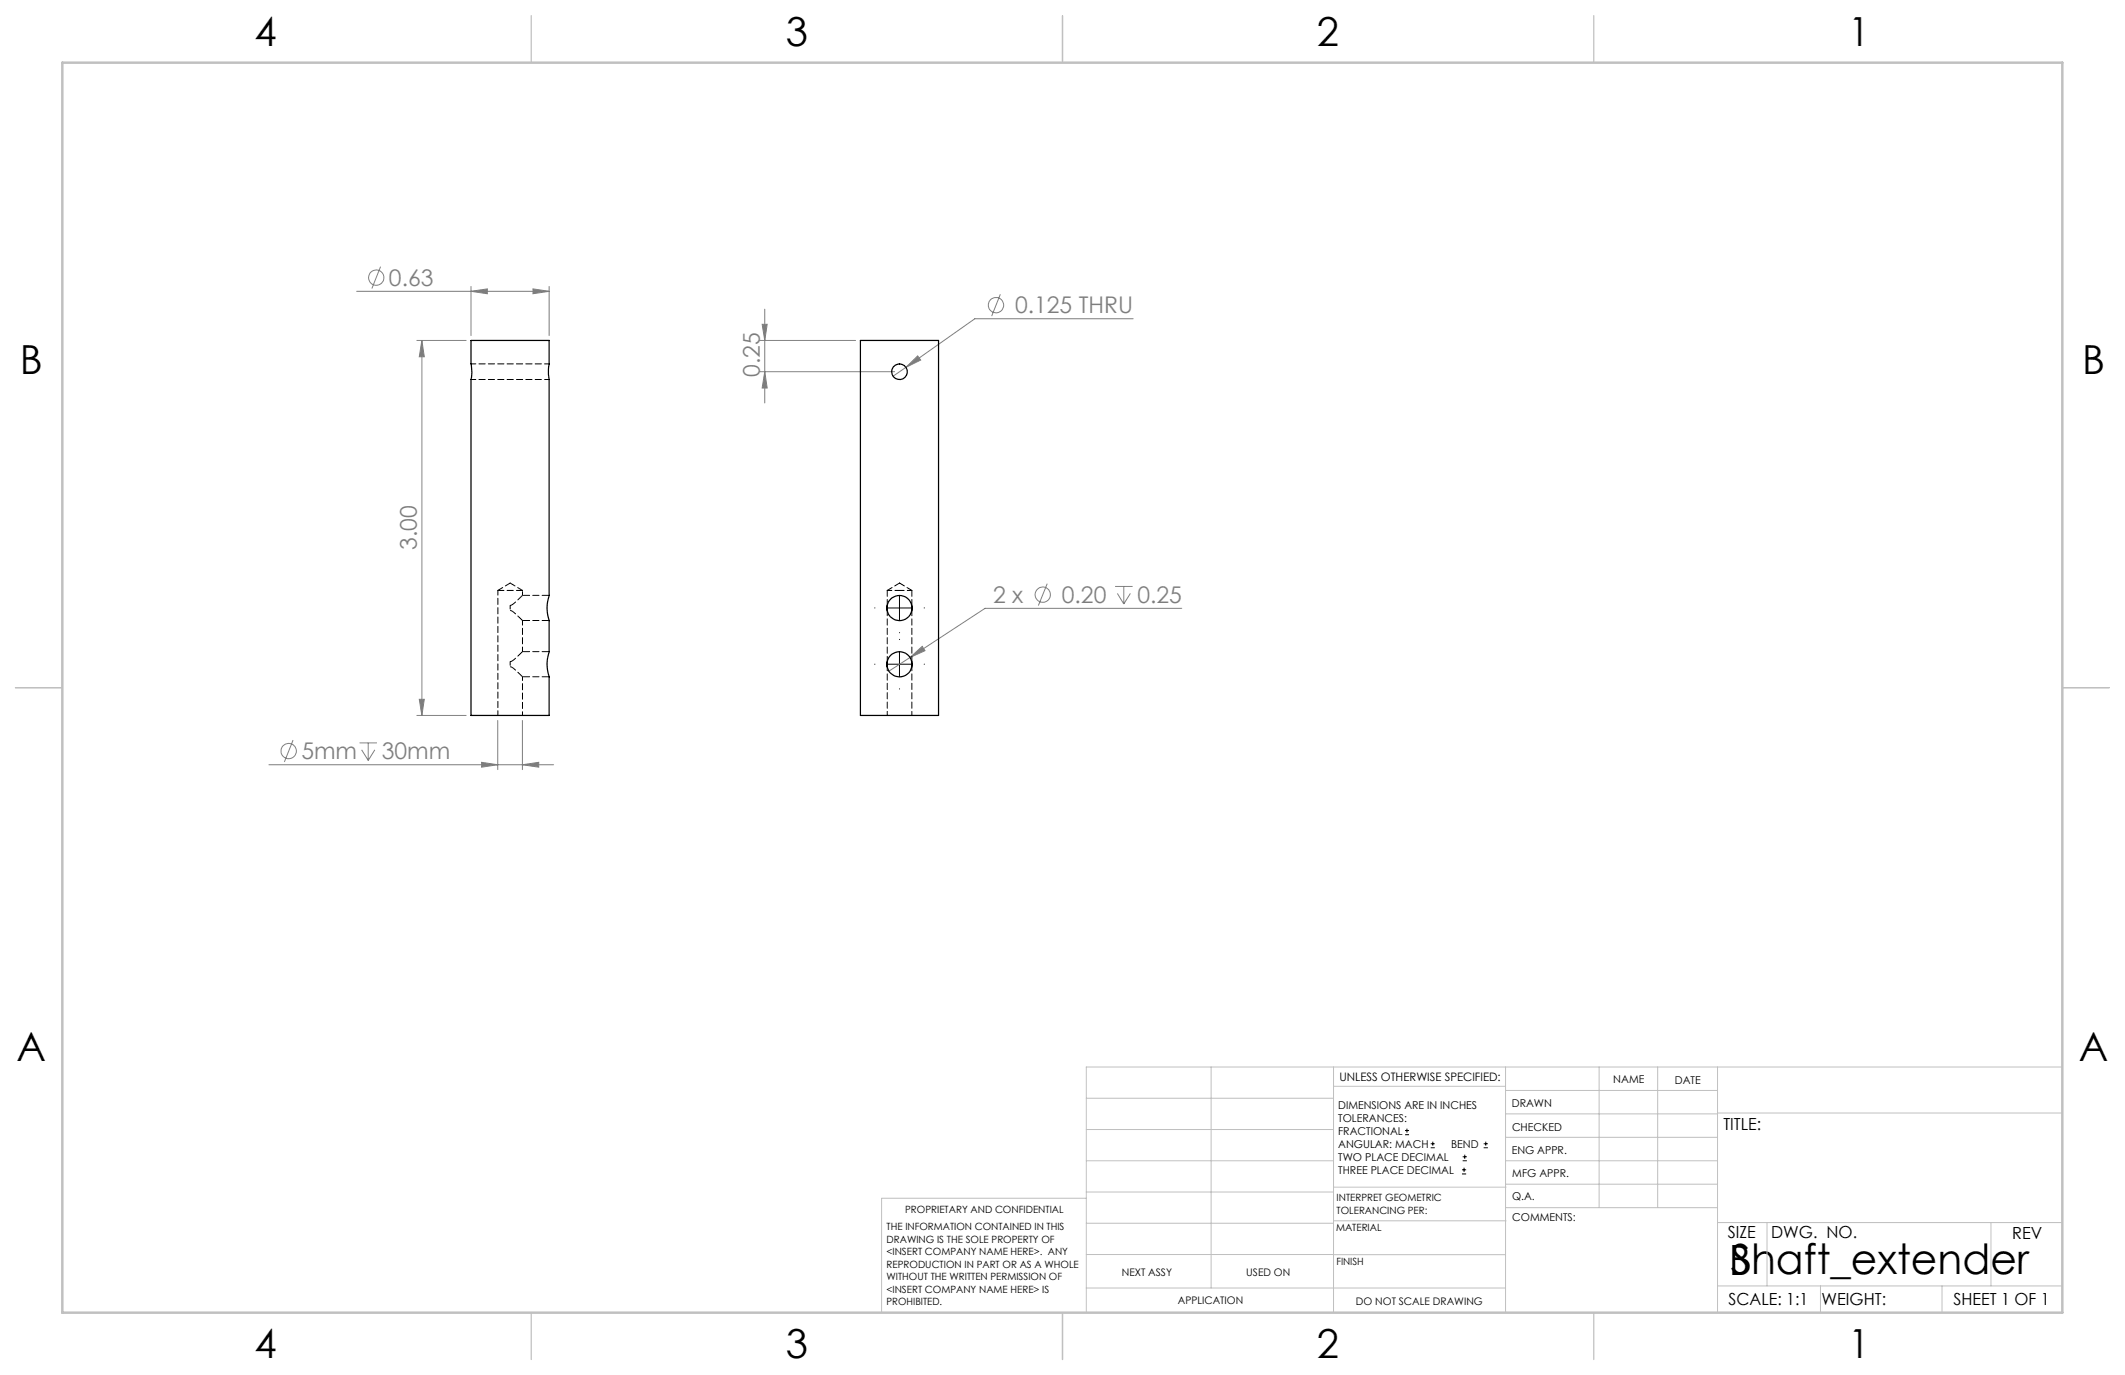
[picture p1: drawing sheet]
<svg xmlns="http://www.w3.org/2000/svg" width="432mm" height="279mm" viewBox="0 0 432 279" stroke-linecap="round" stroke-linejoin="round" font-family="sans-serif">
<g fill="none" stroke="#808080" stroke-width=".2">
<path d="M72.5 59.2h39.1M77.3 54.2l-1.7 4.4M95.7 59.2l3.3-.5v1zM95.7 58.2v10M108.3 58.7l3.3 .5-3.3 .5zM111.6 58.2v10M203.3 59.8l-1.8 4.4M84.7 69.2h10M85.7 69.2l.5 3.3h-1zM85.7 69.2v76.2M154.4 75.5h27.4M154.4 69.2h19.4"/>
<path d="M154.9 65.9h1l-.5 3.3zM155.4 62.8v19.1M155.4 75.5l.5 3.3h-1zM184.1 74.6l2.4-2.3 .6 .9zM184.1 74.6l-2.6 1.8M230.3 64.8h-32.2l-14 9.8M212.8 118.6l-1.8 4.4M226.6 119.2h3.6M228.4 119.2v3.5M184.9 133.6l2.5-2.3 .6 .9zM184.9 133.6l-4.3 2.8M227 120.6l1.4 2.1"/>
<path d="M229.7 120.6l-1.3 2.1M240.1 123.6h-39.9l-15.3 10M54.6 155.4h57.9M59.5 150.4l-1.7 4.4M73.1 151h3.5M73.5 152.4l1.3 2.1M74.8 151v3.5M76.2 152.4l-1.4 2.1M84.7 145.4h10M85.2 142.1h1l-.5 3.3zM97.9 154.9l3.2 .5-3.2 .5zM101.1 146.4v10"/>
<path d="M106.2 155.4l3.3-.5v1zM106.2 146.4v10"/>
<circle cx="76.4" cy="56.4" r="1.56"/>
<circle cx="202.4" cy="62" r="1.55"/>
<circle cx="211.9" cy="120.8" r="1.55"/>
<circle cx="58.7" cy="152.6" r="1.56"/>
</g>
<g fill="none" stroke="#000" stroke-width=".2">
<path d="M180.3 135h5M180.3 123.5h5M182.8 121v5M182.8 132.5v5M285.5 230.6h.8M285.5 229.7h.8M285.9 229.3v.9M290.7 233.2h.8M290.7 232.4h.8M291.1 232v.8M297.1 238.5h.8M297.1 237.7h.8"/>
<path d="M297.2 235.9h.9M297.2 235.1h.9M297.5 237.3v.8M297.6 234.6v.9M301.5 233.2h.8M301.5 232.4h.8M301.9 232v.8"/>
</g>
<path d="M182.8 118.5h.1M177.8 135h-.1M177.8 123.5h-.1M182.8 130v-.1M182.8 140h.1M182.8 128.5v.1M187.8 135h.1M187.8 123.5h.1" fill="none" stroke="#000" stroke-width=".2" stroke-dasharray="15.2 1.3 1.3 1.3"/>
<g fill="none" stroke="#c0c0c0" stroke-width=".2">
<path d="M246.1 216.8v44.9M271 216.8v49.9M305.9 216.8v49.9M324.9 216.8v28.6M336.8 216.8v28.6M349 216.8v49.9M419.1 216.8h-198.4v49.9M220.7 235.9h50.3M220.7 229.5h50.3M220.7 223.2h50.3M271 220.7h34.9M305.9 231.1h43.1"/>
<path d="M305.9 226.3h43.1M305.9 221.6h43.1M305.9 235.9h43.1M349 226.2h70.1M220.7 248.6h50.3M220.7 242.2h50.3M220.7 254.9h50.3M220.7 243.5h-41.6v23.2M271 255h34.9M271 248.1h35M271 241.2h35M305.9 240.6h43.1"/>
<path d="M306 245.4h43M349 248.4h70.1M359.1 248.4v12.9M404.6 248.4v12.9M220.7 261.7h85.2M349 261.3h70.1M369.9 261.3v5.4M394.6 261.3v5.4"/>
</g>
<path d="M108 3.2v9.5M215.9 3.2v9.5M323.8 3.2v9.5M3.1 139.7h9.6M419.1 139.7h9.5M108 266.7v9.6M215.9 266.7v9.6M323.8 266.7v9.6" fill="none" stroke="#c0c0c0" stroke-width=".25"/>
<path d="M12.7 12.7h406.4v254h-406.4z" fill="none" stroke="#c0c0c0" stroke-width=".5"/>
<g fill="#808080">
<path d="M184.1 74.6l3-1.4-.6-.9zM184.9 133.6l3.1-1.4-.6-.9zM95.7 59.2l3.3-.5v1zM108.3 58.7l3.3 .5-3.3 .5zM97.9 154.9l3.2 .5-3.2 .5zM106.2 155.4l3.3-.5v1z"/>
<path d="M155.4 75.5l.5 3.3h-1zM154.9 65.9h1l-.5 3.3z"/>
<path d="M85.7 69.2l.5 3.3h-1zM85.2 142.1h1l-.5 3.3z"/>
</g>
<g fill="none" stroke="#000" stroke-width=".25">
<path d="M95.7 69.2h15.9v4.8l-.2 1.1 .2 2v43.9a7.9 7.9 0 0 0 0 5.1v6.3a7.9 7.9 0 0 0 0 5.1v7.9h-15.9v-68.3a7.1 7.1 0 0 0 0-3.2zM174.8 69.2h15.9v76.2h-15.9zM180.3 123v1.1M180.3 134.5v1M185.3 123v1.1M185.3 134.5v1"/>
<circle cx="182.8" cy="75.5" r="1.6"/>
<circle cx="182.8" cy="135" r="2.55"/>
<circle cx="182.8" cy="123.6" r="2.55"/>
</g>
<path d="M95.7 77.1h15.9M111.6 73.9h-15.9M101.2 120v25.4M182.8 120h-2.5M185.3 120h-2.5M106.2 132.4v-6.3" fill="none" stroke="#000" stroke-width=".2" stroke-dasharray="1.3 .6" stroke-dashoffset=".3"/>
<path d="M103.7 118.5l-2.5 1.5M106.2 120l-2.5-1.5M180.3 120v3M182.8 118.5l-2.5 1.5M185.3 120l-2.5-1.5M185.3 123v-3" fill="none" stroke="#000" stroke-width=".2" stroke-dasharray="1.3 .6" stroke-dashoffset=".1"/>
<path d="M180.3 124v10.4M185.3 134.4v-10.4" fill="none" stroke="#000" stroke-width=".2" stroke-dasharray="1.3 .6" stroke-dashoffset=".2"/>
<path d="M180.3 135.5v9.9M185.3 145.4v-9.9" fill="none" stroke="#000" stroke-width=".2" stroke-dasharray="1.3 .6" stroke-dashoffset=".4"/>
<path d="M106.2 120h-5M103.7 124l.7 .4 1.8 1.7M103.7 135.5l.7 .4 1.8 1.6M106.2 121l-1.8 1.7-.7 .3M106.2 132.4l-1.8 1.7-.7 .3" fill="none" stroke="#000" stroke-width=".2" stroke-dasharray="1.3 .6"/>
<path d="M103.7 123v1M103.7 134.4v1.1M106.2 121v-1M106.2 145.4v-7.9" fill="none" stroke="#000" stroke-width=".2" stroke-dasharray="1.3 .6" stroke-dashoffset=".5"/>
<path d="M106.2 126.1h5.4M106.2 137.5h5.4M111.6 121h-5.4M111.6 132.4h-5.4" fill="none" stroke="#000" stroke-width=".2" stroke-dasharray="1.3 .6" stroke-dashoffset="-.2"/>
<g font-size="8.5">
<text x="351.3" y="259">B</text>
<text x="351.7" y="258.9">Shaft_extender</text>
</g>
<g font-size="8.1">
<text x="51.7" y="9.3">4</text>
<text x="159.7" y="9.3">3</text>
<text x="267.6" y="9.3">2</text>
<text x="375.6" y="9.3">1</text>
<text x="4" y="76">B</text>
<text x="423.1" y="76">B</text>
<text x="3.3" y="215.7">A</text>
<text x="422.4" y="215.7">A</text>
<text x="51.7" y="276">4</text>
<text x="159.7" y="276">3</text>
<text x="267.6" y="276">2</text>
<text x="375.6" y="276">1</text>
</g>
<g font-size="4.7" fill="#808080">
<text x="79" y="58.1">0.63</text>
<text x="206.3" y="63.7">0.125 THRU</text>
<text x="154.4" y="76.6" transform="rotate(-90 154.4 76.6)">0.25</text>
<text x="84.7" y="111.8" transform="rotate(-90 84.7 111.8)">3.00</text>
<text x="201.8" y="122.5">2 x</text>
<text x="215.8" y="122.5">0.20</text>
<text x="231.1" y="122.5">0.25</text>
<text x="61.2" y="154.3">5mm</text>
<text x="77.6" y="154.3">30mm</text>
</g>
<g font-size="3.4">
<text x="350.2" y="229.5">TITLE:</text>
<text x="351.1" y="251.6">SIZE</text>
<text x="359.9" y="251.6">DWG. NO.</text>
<text x="408.9" y="251.7">REV</text>
<text x="351.2" y="265.2">SCALE: 1:1</text>
<text x="370.1" y="265.3">WEIGHT:</text>
<text x="396.9" y="265.2">SHEET 1 OF 1</text>
</g>
<text font-size="2.4" x="272.2" y="219.7">UNLESS OTHERWISE SPECIFIED:</text>
<g font-size="2.2">
<text x="327.8" y="220.1">NAME</text>
<text x="340.3" y="220.2">DATE</text>
<text x="271.9" y="225.3">DIMENSIONS ARE IN INCHES</text>
<text x="271.9" y="227.9">TOLERANCES:</text>
<text x="307.2" y="224.9">DRAWN</text>
<text x="271.9" y="230.6">FRACTIONAL</text>
<text x="271.9" y="233.2">ANGULAR: MACH</text>
<text x="294.9" y="233.2">BEND</text>
<text x="307.3" y="229.8">CHECKED</text>
<text x="271.9" y="235.9">TWO PLACE DECIMAL</text>
<text x="271.9" y="238.5">THREE PLACE DECIMAL</text>
<text x="307.2" y="234.5">ENG APPR.</text>
<text x="307.3" y="239.2">MFG APPR.</text>
<text x="307.3" y="243.9">Q.A.</text>
<text x="307.3" y="248.1">COMMENTS:</text>
</g>
<g font-size="2.1">
<text x="227.9" y="259.2">NEXT ASSY</text>
<text x="253.3" y="259.2">USED ON</text>
<text x="239.3" y="265">APPLICATION</text>
<text x="275.5" y="265.1">DO NOT SCALE DRAWING</text>
</g>
<g font-size="2">
<text x="271.6" y="244.1">INTERPRET GEOMETRIC</text>
<text x="180.2" y="250">THE INFORMATION CONTAINED IN THIS</text>
<text x="183.9" y="246.4">PROPRIETARY AND CONFIDENTIAL</text>
<text x="271.5" y="250.2">MATERIAL</text>
<text x="271.6" y="246.6">TOLERANCING PER:</text>
<text x="180.2" y="252.5">DRAWING IS THE SOLE PROPERTY OF</text>
<text x="180.2" y="255.1">&lt;INSERT COMPANY NAME HERE&gt;. ANY</text>
<text x="180.2" y="257.6">REPRODUCTION IN PART OR AS A WHOLE</text>
<text x="271.5" y="257">FINISH</text>
<text x="180.2" y="260.1">WITHOUT THE WRITTEN PERMISSION OF</text>
<text x="180.2" y="262.6">&lt;INSERT COMPANY NAME HERE&gt; IS</text>
<text x="180.2" y="265.2">PROHIBITED.</text>
</g>
</svg>
